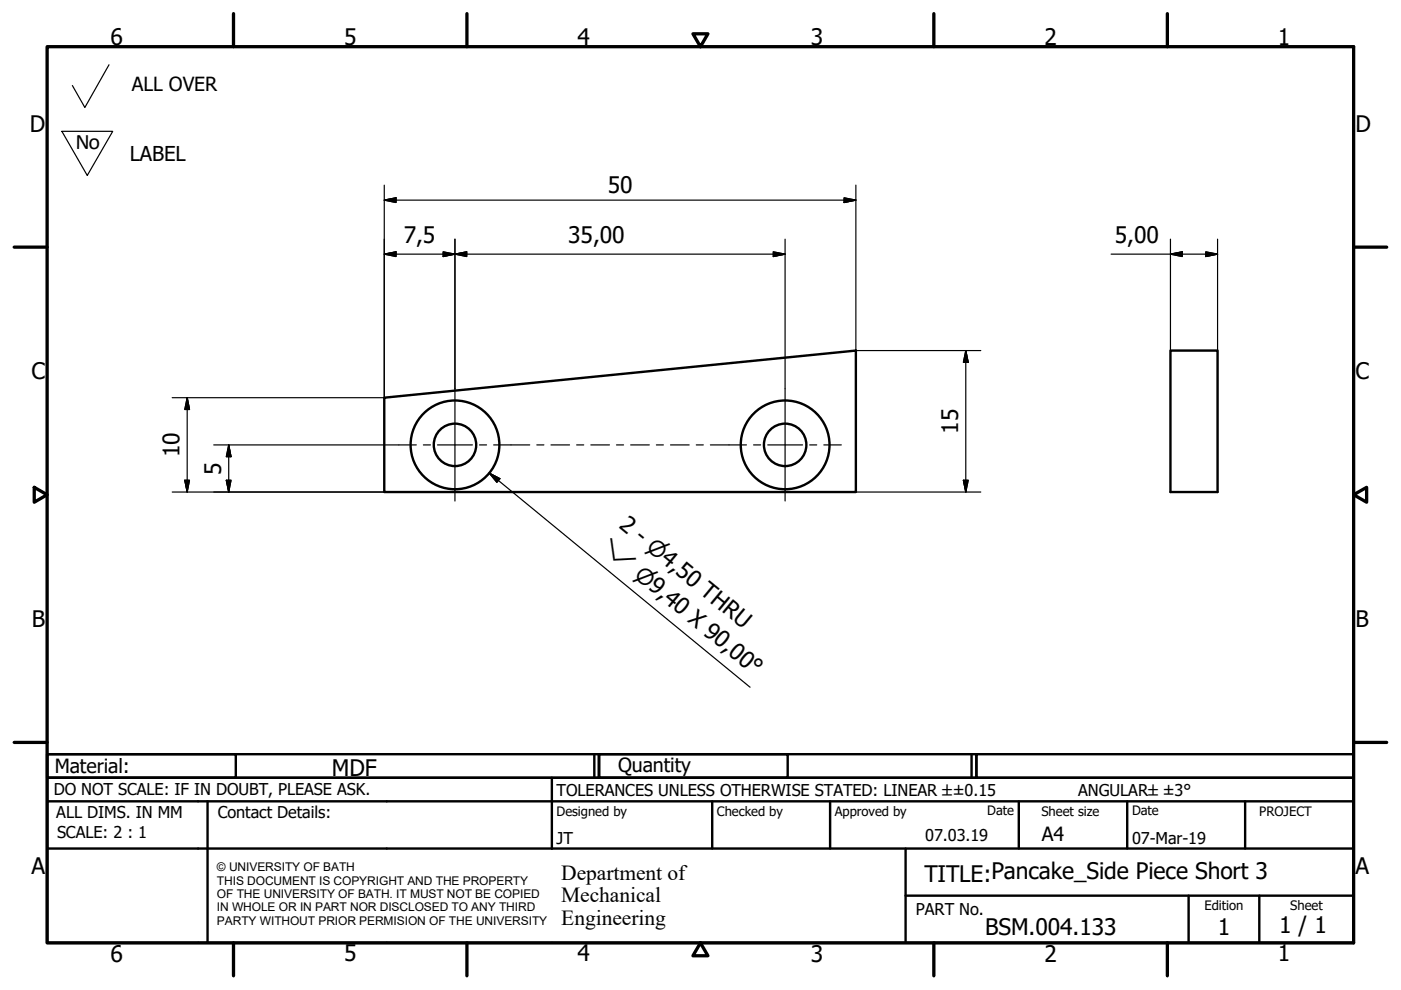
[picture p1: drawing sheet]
<svg xmlns="http://www.w3.org/2000/svg" width="297mm" height="210mm" viewBox="0 0 297 210" stroke-linecap="round" stroke-linejoin="round" font-family="sans-serif">
<!-- layer: Visible (ISO) -->
<g fill="none" stroke="#000" stroke-width=".51">
<path d="M248.2 74.3h9.9v30h-9.9zM81.5 84.3l100-10v30h-100z"/>
<circle cx="96.5" cy="94.3" r="4.5"/>
<circle cx="96.5" cy="94.3" r="9.4"/>
<circle cx="166.5" cy="94.3" r="4.5"/>
<circle cx="166.5" cy="94.3" r="9.4"/>
</g>
<!-- layer: Border (ISO) -->
<g fill="none" stroke="#000" stroke-width=".7">
<path d="M10 9.9h277v190h-277zM49.5 2.9v7M99 2.9v7M146.9 7.2h3.2l-1.6 2.7zM198 2.9v7M247.5 2.9v7M3 52.4h7M287 52.4h7M7.3 103.3l2.7 1.6-2.7 1.6zM287 104.9l2.8-1.6v3.2zM3 157.4h7M287 157.4h7"/>
<path d="M49.5 199.9v7M99 199.9v7M148.5 199.9l1.6 2.7h-3.2zM198 199.9v7M247.5 199.9v7"/>
</g>
<!-- layer: Title (ISO) -->
<g fill="none" stroke="#000" stroke-width=".51">
<path d="M10 159.9h40v5h-40zM10 159.9h117v5h-117zM126 159.9v5M127 159.9h40v5h-40zM127 159.9h80v5h-80zM206 159.9v5M207 159.9h80v5h-80zM10 169.9v-5h277v5M10 169.9h277v30h-277zM10 179.9h277M44 169.9v30M117 164.9v15"/>
<path d="M151 169.9v10M176 169.9v10M192 179.9v20M216 169.9v10M239 169.9v10M264 169.9v10M192 189.9h95M252 189.9v10M267 189.9v10"/>
</g>
<!-- layer: Sketch Geometry (ISO) -->
<path d="M23.1 13.7l-5.1 9.1-2.7-4.7M13.1 27.8h10.8l-5.4 9.4z" fill="none" stroke="#000" stroke-width=".25"/>
<!-- layer: Center Mark (ISO) -->
<path d="M96.5 82.4v23.8M166.5 82.4v23.8" fill="none" stroke="#000" stroke-width=".25"/>
<!-- layer: Centerline (ISO) -->
<g fill="none" stroke="#000" stroke-width=".25">
<path d="M84.6 94.3h3.7M89.8 94.3h1.5M92.8 94.3h7.4M101.7 94.3h1.5M104.7 94.3h7.6M113.8 94.3h1.5M116.8 94.3h4M122.3 94.3h1.5M125.3 94.3h3.9M130.7 94.3h1.5M133.7 94.3h4M139.2 94.3h1.5"/>
<path d="M142.2 94.3h3.9M147.6 94.3h1.5M150.6 94.3h7.7M159.8 94.3h1.5M162.8 94.3h7.4M171.7 94.3h1.5M174.7 94.3h3.7"/>
</g>
<!-- layer: Dimension (ISO) -->
<g fill="none" stroke="#000" stroke-width=".25">
<path d="M81.5 39.3v45h-45M181.5 39.3v35h26.4M81.5 42.4l2.5-.5v1zM81.5 53.9l2.5-.5v1zM81.5 42.4h100M81.5 53.9h85M94 53.4l2.5 .5-2.5 .5zM96.5 53.9l2.5-.5v1zM96.5 50.7v31.7M164 53.4l2.5 .5-2.5 .5zM166.5 50.7v31.7M179 41.9l2.5 .5-2.5 .5z"/>
<path d="M235.6 53.9h22.5M248.2 53.9l2.5-.5v1zM248.2 50.7v23.6M255.7 53.4l2.4 .5-2.4 .5zM258.1 50.7v23.6M204.8 74.3l.5 2.5h-1zM204.8 74.3v30M39.7 84.3l.5 2.5h-1zM39.7 84.3v20M45.3 94.3h39.3M48.5 94.3l.5 2.5h-1zM48.5 94.3v10"/>
<path d="M36.5 104.3h45M39.2 101.8h1l-.5 2.5zM48 101.8h1l-.5 2.5zM181.5 104.3h26.4M204.3 101.8h1l-.5 2.5z"/>
</g>
<g fill="#000" stroke="#000" stroke-width=".25">
<path d="M81.5 42.4l2.5-.5zM81.5 42.4l2.5-.5v1zM81.5 53.9l2.5-.5zM81.5 53.9l2.5-.5v1zM94 54.4l2.5-.5zM94 53.4l2.5 .5-2.5 .5zM96.5 53.9l2.5-.5zM96.5 53.9l2.5-.5v1zM164 54.4l2.5-.5zM164 53.4l2.5 .5-2.5 .5zM179 42.9l2.5-.5zM179 41.9l2.5 .5-2.5 .5z"/>
<path d="M248.2 53.9l2.5-.5zM248.2 53.9l2.5-.5v1zM255.7 54.4l2.4-.5zM255.7 53.4l2.4 .5-2.4 .5zM204.8 74.3l.5 2.5zM204.8 74.3l.5 2.5h-1zM39.7 84.3l.5 2.5zM39.7 84.3l.5 2.5h-1zM48.5 94.3l.5 2.5zM48.5 94.3l.5 2.5h-1zM39.2 101.8l.5 2.5zM39.2 101.8h1l-.5 2.5z"/>
<path d="M48 101.8l.5 2.5zM48 101.8h1l-.5 2.5zM204.3 101.8l.5 2.5zM204.3 101.8h1l-.5 2.5z"/>
</g>
<!-- layer: Symbol (ISO) -->
<path d="M103.7 100.3l2.3 1.2-.7 .8zM103.7 100.3l55.3 45.4" fill="none" stroke="#000" stroke-width=".25"/>
<path d="M103.7 100.3l2.3 1.2zM103.7 100.3l2.3 1.2-.7 .8z" fill="#000" stroke="#000" stroke-width=".25"/>
<g font-size="4.8">
<text x="23.4" y="9.5">6</text>
<text x="72.9" y="9.5">5</text>
<text x="122.4" y="9.5">4</text>
<text x="171.9" y="9.5">3</text>
<text x="221.4" y="9.5">2</text>
<text x="270.9" y="9.5">1</text>
<text x="6.3" y="27.9">D</text>
<text x="287.4" y="27.9">D</text>
<text x="128.8" y="40.8">50</text>
<text x="85.6" y="51.5">7,5</text>
<text x="120.5" y="51.5">35,00</text>
<text x="236.3" y="51.5">5,00</text>
<text x="6.7" y="80.4">C</text>
<text x="287.4" y="80.4">C</text>
<text x="203.2" y="92" transform="rotate(-90 203.2 92)">15</text>
<text x="38.1" y="97" transform="rotate(-90 38.1 97)">10</text>
<text x="46.9" y="100.6" transform="rotate(-90 46.9 100.6)">5</text>
<text x="131.1" y="111.7" transform="rotate(39 131.1 111.7)">2 - ⌀4,50 THRU</text>
<text x="6.8" y="132.9">B</text>
<text x="287.4" y="132.9">B</text>
<text x="70.4" y="164.4">MDF</text>
<text x="6.7" y="185.4">A</text>
<text x="287.4" y="185.4">A</text>
<text x="196" y="187">TITLE:Pancake_Side Piece Short 3</text>
<text x="271.2" y="197.9">1 / 1</text>
<text x="23.4" y="203.9">6</text>
<text x="72.9" y="203.8">5</text>
<text x="122.4" y="203.8">4</text>
<text x="171.9" y="203.9">3</text>
<text x="208.9" y="198.2">BSM.004.133</text>
<text x="221.4" y="203.9">2</text>
<text x="258.2" y="198.2">1</text>
<text x="270.9" y="203.8">1</text>
</g>
<text font-size="4.7" x="16" y="31.6">No</text>
<g font-size="4.6">
<text x="127.2" y="116.5" transform="rotate(39 127.2 116.5)">⌵</text>
<text x="134.2" y="122.3" transform="rotate(39 134.2 122.3)">⌀9,40 X 90,00°</text>
<text x="119" y="186.5">Department of</text>
<text x="119" y="191.3">Mechanical</text>
<text x="119" y="196">Engineering</text>
</g>
<text font-size="4.3" x="27.5" y="34.1">LABEL</text>
<g font-size="4.1">
<text x="28" y="19.2">ALL OVER</text>
<text x="11.6" y="163.9">Material:</text>
<text x="131" y="163.7">Quantity</text>
<text x="220.9" y="178.4">A4</text>
</g>
<g font-size="3.5">
<text x="11.4" y="168.5">DO NOT SCALE: IF IN DOUBT, PLEASE ASK.</text>
<text x="11.9" y="173.5">ALL DIMS. IN MM</text>
<text x="46.2" y="173.5">Contact Details:</text>
<text x="118" y="168.8">TOLERANCES UNLESS OTHERWISE STATED: LINEAR ±±0.15</text>
<text x="228.6" y="168.8">ANGULAR±±3°</text>
<text x="12.1" y="177.6">SCALE: 2 : 1</text>
<text x="118" y="178.9">JT</text>
<text x="196.2" y="178.3">07.03.19</text>
<text x="240" y="178.9">07-Mar-19</text>
<text x="194.2" y="194.1">PART No.</text>
</g>
<g font-size="2.8">
<text x="118" y="173">Designed by</text>
<text x="152" y="173">Checked by</text>
<text x="177" y="173">Approved by</text>
<text x="209.3" y="172.9">Date</text>
<text x="220.8" y="173">Sheet size</text>
<text x="240" y="172.9">Date</text>
<text x="267" y="172.9">PROJECT</text>
<text x="255.4" y="193">Edition</text>
<text x="273.6" y="193">Sheet</text>
</g>
<g font-size="2.5">
<text x="46" y="184.7">© UNIVERSITY OF BATH</text>
<text x="46" y="187.6">THIS DOCUMENT IS COPYRIGHT AND THE PROPERTY</text>
<text x="46" y="190.4">OF THE UNIVERSITY OF BATH. IT MUST NOT BE COPIED</text>
<text x="46" y="193.2">IN WHOLE OR IN PART NOR DISCLOSED TO ANY THIRD</text>
<text x="46" y="196.1">PARTY WITHOUT PRIOR PERMISION OF THE UNIVERSITY</text>
</g>
</svg>
